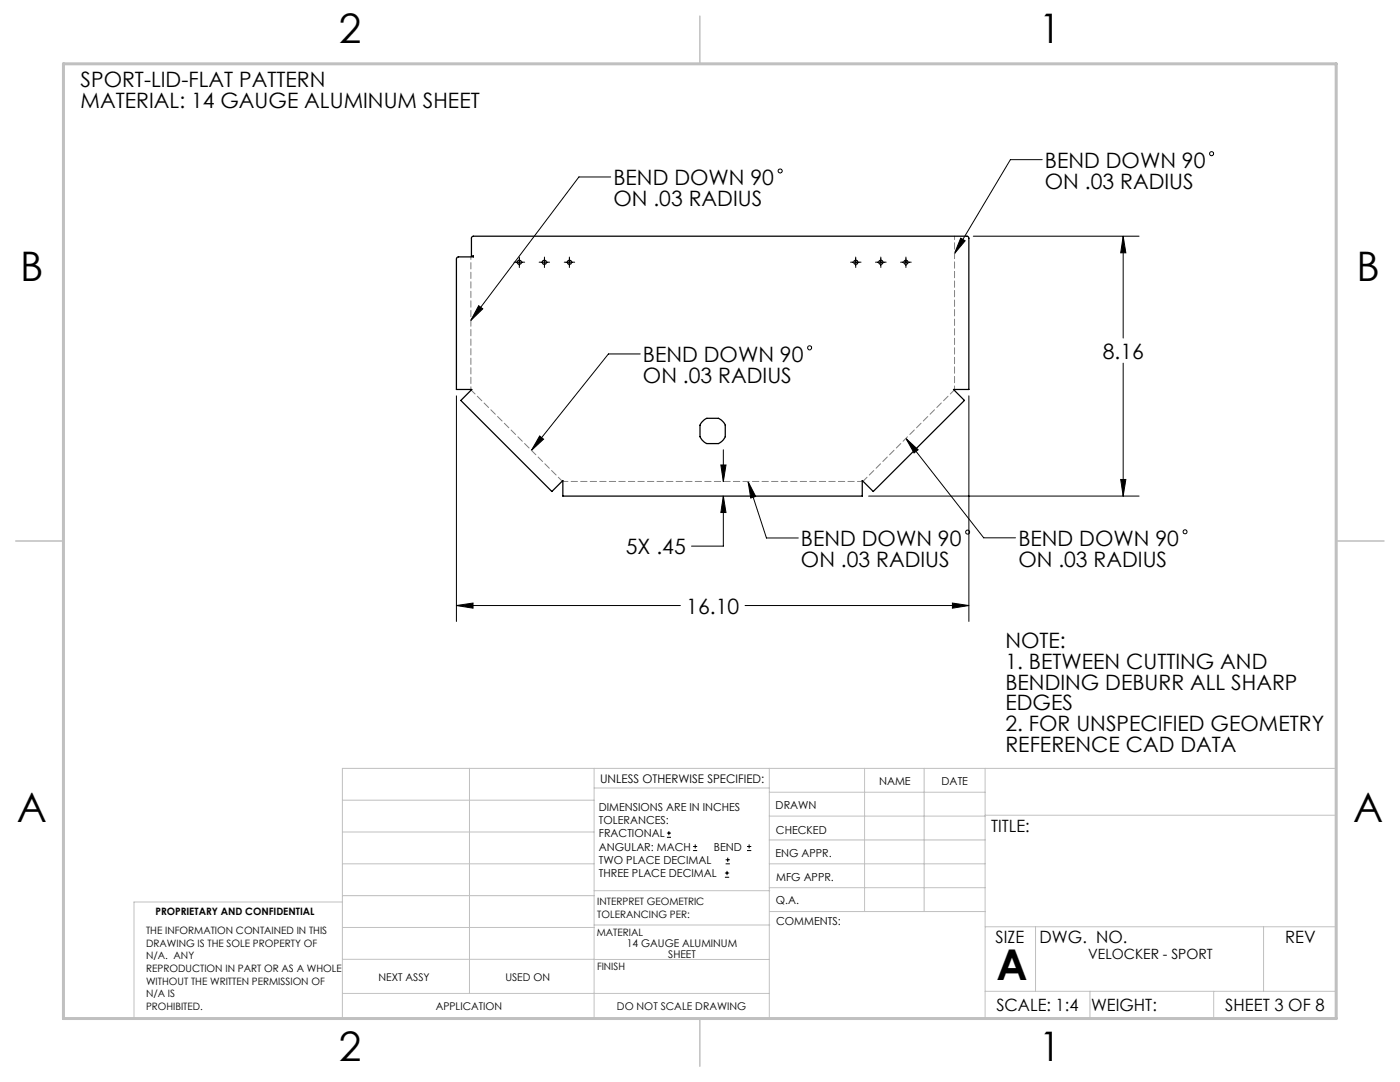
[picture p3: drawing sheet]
<svg xmlns="http://www.w3.org/2000/svg" width="279mm" height="216mm" viewBox="0 0 279 216" stroke-linecap="round" stroke-linejoin="round" font-family="sans-serif">
<g fill="none" stroke="#000" stroke-width=".2">
<path d="M121.9 35.3h-6.4l-21.6 28.7M208 31.9h-6.4l-11.1 18.7M102.6 52.3h2.1M103.6 51.3v2.1M107.6 52.3h2.1M108.7 51.3v2.1M112.6 52.3h2.1M113.6 51.3v2.1M169.8 52.3h2M170.8 51.3v2.1M174.7 52.3h2.1M175.8 51.3v2.1"/>
<path d="M179.7 52.3h2.2M180.8 51.3v2.1M191.7 47.5l.9 .5-2.1 2.6zM194.2 47.1h33.1M224.2 47.1l.5 3.3h-1zM224.2 47.1v20.4M91.1 79v45M95.5 61l.8 .6-2.4 2.4zM127.8 70.6h-6.4l-15.4 19.3M193.4 79v45M224.2 72.5v26.5M107.7 87l.8 .6-2.5 2.3z"/>
<path d="M143.9 92.8h1l-.5 3.3zM144.4 99l.5 3.3h-1zM144.4 99v10h-6.4M144.4 89.7v6.4M149.3 96.1l3.7 11.3h6.3M149.3 96.1l1.5 3-1 .3zM173.4 99h53.9M180.8 87.5l15.5 19.8h6.4M180.8 87.5l2.4 2.2-.8 .7zM223.7 95.7h1l-.5 3.3zM91.1 120.8l3.3-.5v1.1zM91.1 120.8h44.7"/>
<path d="M148.7 120.8h44.7M190.1 120.3l3.3 .5-3.3 .6zM133.1 167.1h.8M133.1 166.2h.8M133.5 165.8v.9M138.3 169.7h.8M138.3 168.9h.8M138.7 168.5v.8M144.7 175h.8M144.7 174.2h.8M144.8 172.4h.9M144.8 171.6h.9"/>
<path d="M145.1 173.8v.8M145.2 171.1v.9M149.1 169.7h.8M149.1 168.9h.8M149.5 168.5v.8"/>
<circle cx="155.7" cy="34.1" r=".4"/>
<circle cx="241.8" cy="30.7" r=".41"/>
<circle cx="161.6" cy="69.4" r=".41"/>
<circle cx="193.1" cy="106.2" r=".41"/>
<circle cx="236.5" cy="106.1" r=".39"/>
</g>
<path d="M94 77.7v-26.4" fill="none" stroke="#808080" stroke-width=".2" stroke-dasharray="1.3 .6" stroke-dashoffset=".7"/>
<path d="M190.4 77.8l-18.1 18.2M112.2 96l-18.2-18.2" fill="none" stroke="#808080" stroke-width=".2" stroke-dasharray="1.3 .6" stroke-dashoffset=".2"/>
<path d="M172.1 96.1h-59.7" fill="none" stroke="#808080" stroke-width=".2" stroke-dasharray="1.3 .6" stroke-dashoffset=".3"/>
<path d="M190.5 47.1v30.6" fill="none" stroke="#808080" stroke-width=".2" stroke-dasharray="1.3 .6" stroke-dashoffset=".6"/>
<g fill="none" stroke="#c0c0c0" stroke-width=".2">
<path d="M68.3 159.7h50.3M93.7 153.3v44.9M118.6 153.3v49.9M118.6 157.2h34.9M153.5 153.3v49.9M153.5 158.1h43.1M172.5 153.3v28.6M184.4 153.3v28.6M196.6 153.3v49.9M68.3 180h-41.6v23.2h240v-49.9h-198.4v49.9M68.3 178.7h50.3M68.3 172.4h50.3"/>
<path d="M68.3 166h50.3M118.6 177.7h35M153.5 167.6h43.1M153.5 162.8h43.1M153.5 172.4h43.1M153.5 177.1h43.1M196.6 162.7h70.1M68.3 198.2h85.2M68.3 191.4l85.2 .1M68.3 185.1h50.3M118.6 184.6h35M153.6 181.9h43"/>
<path d="M196.6 197.8h70.1M196.6 184.9h70.1M206.7 184.9v12.9M217.5 197.8v5.4M242.2 197.8v5.4M252.2 184.9v12.9"/>
</g>
<path d="M139.7 3.2v9.5M3.1 107.9h9.6M266.7 107.9h9.5M139.7 203.2v9.6" fill="none" stroke="#c0c0c0" stroke-width=".3"/>
<path d="M12.7 12.7h254v190.5h-254z" fill="none" stroke="#c0c0c0" stroke-width=".6"/>
<g fill="#000">
<path d="M149.3 96.1l1.5 3-1 .3zM107.7 87l.8 .6-2.5 2.3zM95.5 61l.8 .6-2.4 2.4zM180.8 87.5l2.4 2.2-.8 .7zM191.7 47.5l.9 .5-2.1 2.6z"/>
<path d="M91.1 120.8l3.3-.5v1.1zM190.1 120.3l3.3 .5-3.3 .6zM223.7 95.7h1l-.5 3.3zM224.2 47.1l.5 3.3h-1zM144.4 99l.5 3.3h-1zM143.9 92.8h1l-.5 3.3z"/>
</g>
<g fill="none" stroke="#000" stroke-width=".25">
<path d="M94.2 47.3l.2-.2h98.6l.4 .3v30.3h-3.1l2.2 2.2-18.2 18.2-2.2-2.2v3.1h-59.8v-3.1l-2.2 2.2-18.1-18.2 2.2-2.2h-3.1v-26l.3-.4h3.1v-.2h-.4zM140.1 84.2l1-.7h2.3a2.8 2.8 0 0 1 1.3 1.3v2.3a2.8 2.8 0 0 1-1.3 1.4h-2.3a2.8 2.8 0 0 1-1.4-1.4v-2.3z"/>
<circle cx="103.7" cy="52.3" r=".41"/>
<circle cx="108.6" cy="52.3" r=".41"/>
<circle cx="113.6" cy="52.3" r=".41"/>
<circle cx="170.8" cy="52.3" r=".41"/>
<circle cx="175.8" cy="52.3" r=".41"/>
<circle cx="180.8" cy="52.3" r=".41"/>
</g>
<text font-size="8.5" x="198.9" y="195.5">A</text>
<g font-size="8.1">
<text x="67.6" y="8.5">2</text>
<text x="207.3" y="8.5">1</text>
<text x="4" y="56.2">B</text>
<text x="270.7" y="56.2">B</text>
<text x="3.3" y="164.1">A</text>
<text x="270" y="164.1">A</text>
<text x="67.6" y="211.7">2</text>
<text x="207.3" y="211.7">1</text>
</g>
<g font-size="4.2">
<text x="16.1" y="17.4">SPORT-LID-FLAT PATTERN</text>
<text x="16.1" y="21.6">MATERIAL: 14 GAUGE ALUMINUM SHEET</text>
<text x="208.5" y="33.5">BEND DOWN 90</text>
<text x="122.4" y="41.1">ON .03 RADIUS</text>
<text x="122.4" y="36.9">BEND DOWN 90</text>
<text x="208.5" y="37.6">ON .03 RADIUS</text>
<text x="220.1" y="71.5">8.16</text>
<text x="128.3" y="72.2">BEND DOWN 90</text>
<text x="128.3" y="76.4">ON .03 RADIUS</text>
<text x="124.9" y="110.6">5X .45</text>
<text x="159.8" y="109">BEND DOWN 90</text>
<text x="159.8" y="113.1">ON .03 RADIUS</text>
<text x="203.2" y="113.1">ON .03 RADIUS</text>
<text x="203.2" y="108.9">BEND DOWN 90</text>
<text x="137" y="122.4">16.10</text>
<text x="200.7" y="129.2">NOTE:</text>
<text x="200.7" y="133.4">1. BETWEEN CUTTING AND</text>
<text x="200.7" y="137.6">BENDING DEBURR ALL SHARP</text>
<text x="200.7" y="141.8">EDGES</text>
<text x="200.7" y="145.9">2. FOR UNSPECIFIED GEOMETRY</text>
<text x="200.7" y="150.1">REFERENCE CAD DATA</text>
</g>
<g font-size="3.4">
<text x="197.8" y="166">TITLE:</text>
<text x="198.7" y="188.1">SIZE</text>
<text x="207.5" y="188.1">DWG. NO.</text>
<text x="256.5" y="188.2">REV</text>
<text x="198.8" y="201.7">SCALE: 1:4</text>
<text x="217.7" y="201.8">WEIGHT:</text>
<text x="244.5" y="201.7">SHEET 3 OF 8</text>
</g>
<text font-size="2.8" x="217.2" y="191.3">VELOCKER - SPORT</text>
<text font-size="2.4" x="119.8" y="156.2">UNLESS OTHERWISE SPECIFIED:</text>
<g font-size="2.2">
<text x="119.5" y="161.8">DIMENSIONS ARE IN INCHES</text>
<text x="154.8" y="161.4">DRAWN</text>
<text x="175.4" y="156.6">NAME</text>
<text x="187.9" y="156.7">DATE</text>
<text x="119.5" y="164.4">TOLERANCES:</text>
<text x="119.5" y="167.1">FRACTIONAL</text>
<text x="154.9" y="166.3">CHECKED</text>
<text x="119.5" y="169.7">ANGULAR: MACH</text>
<text x="119.5" y="172.4">TWO PLACE DECIMAL</text>
<text x="142.5" y="169.7">BEND</text>
<text x="154.8" y="171">ENG APPR.</text>
<text x="119.5" y="175">THREE PLACE DECIMAL</text>
<text x="154.9" y="175.7">MFG APPR.</text>
<text x="154.9" y="180.4">Q.A.</text>
<text x="154.9" y="184.6">COMMENTS:</text>
</g>
<g font-size="2.1">
<text x="125.1" y="189">14 GAUGE ALUMINUM</text>
<text x="133.4" y="191.1">SHEET</text>
<text x="75.5" y="195.7">NEXT ASSY</text>
<text x="100.9" y="195.7">USED ON</text>
<text x="86.9" y="201.5">APPLICATION</text>
<text x="123.1" y="201.6">DO NOT SCALE DRAWING</text>
</g>
<g font-size="2">
<text x="31" y="182.6">PROPRIETARY AND CONFIDENTIAL</text>
<text x="119.2" y="180.6">INTERPRET GEOMETRIC</text>
<text x="119.2" y="183.1">TOLERANCING PER:</text>
<text x="29.2" y="186.4">THE INFORMATION CONTAINED IN THIS</text>
<text x="29.2" y="188.9">DRAWING IS THE SOLE PROPERTY OF</text>
<text x="29.2" y="191.4">N/A. ANY</text>
<text x="119.1" y="186.7">MATERIAL</text>
<text x="29.2" y="193.9">REPRODUCTION IN PART OR AS A WHOLE</text>
<text x="29.2" y="196.5">WITHOUT THE WRITTEN PERMISSION OF</text>
<text x="119.1" y="193.5">FINISH</text>
<text x="29.2" y="199">N/A IS</text>
<text x="29.2" y="201.5">PROHIBITED.</text>
</g>
</svg>
